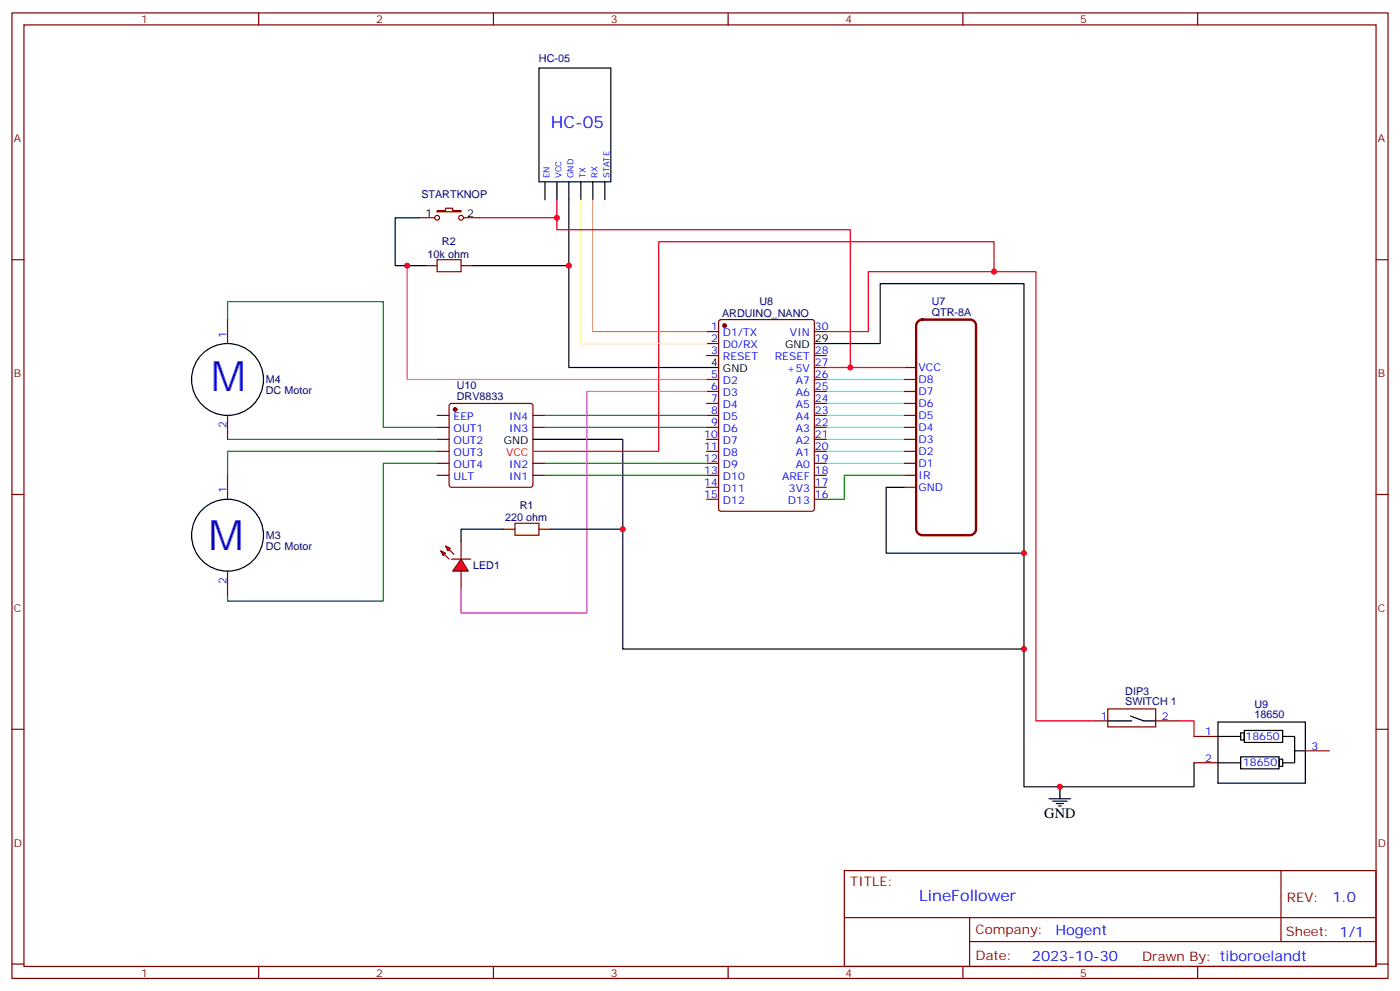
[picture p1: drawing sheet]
<svg xmlns="http://www.w3.org/2000/svg" width="412mm" height="292mm" viewBox="0 0 412 292" stroke-linecap="round" stroke-linejoin="round" font-family="sans-serif">
<g fill="none" stroke="#870000" stroke-width=".35">
<path d="M3.5 3.8h405.4v284.3h-405.4zM7.1 7.3h398.2v277.3h-398.2zM76.2 3.8v3.5M145.3 3.8v3.5M214.5 3.8v3.5M283.6 3.8v3.5M352.8 3.8v3.5M3.5 76.5h3.6M405.3 76.5h3.6M67 94.1v7.1M208.1 97.6h3.6M211.9 94.3l.5-.2h26.8l.6 .5 .1 55.3-.5 .6-27 .1-.7-.5v-55.3z"/>
<path d="M239.9 97.6h3.5M132.5 119l.5-.2h23.3l.5 .2 .2 .5v23.3l-.2 .5-.5 .2h-23.3l-.5-.2-.2-.5v-23.3zM208.1 118.8h3.6M208.1 115.3h3.6M208.1 111.8h3.6M208.1 101.2h3.6M208.1 104.7h3.6M239.9 118.8h3.5M239.9 115.3h3.5M239.9 111.8h3.5M239.9 108.2h3.5M239.9 104.7h3.5"/>
<path d="M266.3 118.8h3.6M266.3 115.3h3.6M266.3 111.8h3.6M266.3 108.2h3.6M67 122.3v7.1M67 140v7M128.8 136.5h3.5M128.8 132.9h3.5M128.8 129.4h3.5M128.8 125.9h3.5M128.8 122.3h3.5M128.8 140h3.5"/>
<path d="M157 136.5h3.5M157 125.9h3.5M157 122.3h3.5M157 140h3.5M208.1 136.5h3.6M208.1 132.9h3.6M208.1 129.4h3.6M208.1 125.9h3.6M208.1 122.3h3.6M208.1 140h3.6M239.9 136.5h3.5M239.9 132.9h3.5"/>
<path d="M239.9 129.4h3.5M239.9 125.9h3.5M239.9 122.3h3.5M239.9 140h3.5M266.3 136.5h3.6M266.3 132.9h3.6M266.3 129.4h3.6M266.3 125.9h3.6M266.3 122.3h3.6M266.3 140h3.6M3.5 145.6h3.6M208.1 143.5h3.6"/>
<path d="M208.1 147h3.6M239.9 143.5h3.5M239.9 147h3.5M266.3 143.5h3.6M405.3 145.6h3.6M67 168.2v7.1M3.5 214.8h3.6M322.8 212.3h3.5M326.3 208.8h14.1v5.3h-14.1zM340.4 212.3h7.1M351.7 216.9h7.1M405.3 214.8h3.6"/>
<path d="M351.7 224.6h7.1M384.5 221.1h7.1M248.7 256.4h156.6v28.2h-156.6zM377.3 256.4v20.9M248.7 270.2h156.5M285.6 277.3h119.6M285.6 270.2v14.2M3.5 283.9h3.6M76.2 284.6v3.5M145.3 284.6v3.5M214.5 284.6v3.5M283.6 284.6v3.5"/>
<path d="M352.8 284.6v3.5M405.3 283.9h3.6"/>
</g>
<path d="M243.4 118.8h22.9M243.4 115.3h22.9M243.4 111.8h22.9M243.4 136.5h22.9M243.4 132.9h22.9M243.4 129.4h22.9M243.4 125.9h22.9M243.4 122.3h22.9" fill="none" stroke="#0ff" stroke-width=".35"/>
<g fill="none" stroke="#000" stroke-width=".35">
<path d="M208.1 108.2h3.6M239.9 101.2h19.4v-17.7h42.3v148.2h50.1v-7.1M157 129.4h26.4v61.7h118.2M266.3 143.5h-5.2v19.4h40.5M326.3 212.3h7.1M333 210.9l3.9 1.4h3.5M358.8 212.7h25.7v17.9h-25.7zM358.8 216.8l.1 .1M359.1 216.9h6.4M365.5 215.8h1v2.1h-1zM366.5 215.1h11.3v3.6h-11.3zM377.8 216.9h3.6v7.7h-3.6"/>
<path d="M309 235.2h6.4M310.1 235.9h4.2M311.1 236.6h2.2M311.9 237.3h.7M312.2 231.7v3.5M358.8 224.6h6.7M365.5 222.9h11.3v3.5h-11.3zM376.8 223.6h1v2.1h-1zM381.4 220.8v.3h3.1"/>
<circle cx="67" cy="111.8" r="10.6"/>
<circle cx="67" cy="157.6" r="10.6"/>
</g>
<path d="M270.5 94.6l1.1-.5h14.2a1.76 1.76 0 0 1 1.7 1.8v60a1.89 1.89 0 0 1-1.7 1.7h-14.2a1.89 1.89 0 0 1-1.7-1.7v-60z" fill="none" stroke="#870000" stroke-width=".71"/>
<g fill="#870000" stroke="#870000" stroke-width=".35">
<circle cx="213.4" cy="95.9" r=".53"/>
<circle cx="134.1" cy="120.6" r=".53"/>
</g>
<path d="M243.4 97.6h12.4v-17.6h49.4v132.3h17.6M292.8 80v-8.8h-98.8v61.7h-37M243.4 108.2h22.9M347.5 212.3h4.2v4.6" fill="none" stroke="#f00" stroke-width=".35"/>
<path d="M67 94.1v-5.3h45.9v37.1h15.9M67 129.4h61.8M128.8 136.5h-15.9v40.5h-45.9v-1.7M128.8 132.9h-61.8v7.1M160.5 140h47.6M160.5 136.5h47.6M160.5 122.3h47.6M160.5 125.9h47.6" fill="none" stroke="#008700" stroke-width=".35"/>
<g fill="#c33" stroke="#000" stroke-width=".35">
<path d="M178.2 53.6v5.2z"/>
<path d="M174.6 53.6v5.2z"/>
<path d="M171.1 53.6v5.2z"/>
<path d="M167.6 53.6v5.2z"/>
<path d="M164 53.6v5.2z"/>
<path d="M160.5 53.6v5.2z"/>
</g>
<path d="M158.7 20h21.2v33.6h-21.2zM167.6 58.8v49.4h40.5" fill="none" stroke="#000" stroke-width=".35"/>
<path d="M266.3 140h-17.6v7h-5.3" fill="none" stroke="#0f0" stroke-width=".35"/>
<path d="M174.6 58.8v38.8h33.5" fill="none" stroke="#f90" stroke-width=".35"/>
<path d="M171.1 58.8v42.4h37" fill="none" stroke="#ff3" stroke-width=".35"/>
<path d="M164 58.8v8.9h86.5v40.5" fill="none" stroke="#f00" stroke-width=".35"/>
<path d="M151.7 154.1h7v3.5h-7z" fill="none" stroke="#a10000" stroke-width=".35"/>
<path d="M148.2 155.9h3.5M158.7 155.9h3.6" fill="none" stroke="#870000" stroke-width=".35"/>
<g fill="#f00" stroke="#870000" stroke-width=".35">
<path d="M135.8 164.7l2.1 3.5h-4.6z"/>
<path d="M133 164.7h5.6z"/>
</g>
<g fill="#870000" stroke="#870000" stroke-width=".35">
<path d="M130.9 163.3l1.4 1.4z"/>
<path d="M132.3 161.9l1.4 1.4z"/>
</g>
<g fill="#f00" stroke="#870000" stroke-width=".35">
<path d="M129.8 162.2l1.4 .7-.7 .7z"/>
<path d="M131.2 160.8l1.4 .7-.7 .7z"/>
</g>
<g fill="none" stroke="#870000" stroke-width=".35">
<path d="M123.5 64.1h4.6M125.2 78.2h3.6M128.8 62h2.4v-.7h2.1v.7h2.5v.4h-7zM135.8 78.2h3.5M136.5 64.1h4.6M135.8 159.4v5.3M135.8 168.2v5.3"/>
<circle cx="128.8" cy="64.1" r=".71"/>
<circle cx="135.8" cy="64.1" r=".71"/>
</g>
<path d="M128.8 76.5h7v3.5h-7z" fill="none" stroke="#a10000" stroke-width=".35"/>
<path d="M123.5 64.1h-7.1v14.1h8.8M139.3 78.2h28.3M148.2 155.9h-12.4v3.5M162.3 155.9h21.1" fill="none" stroke="#000" stroke-width=".35"/>
<path d="M141.1 64.1h22.9" fill="none" stroke="#f00" stroke-width=".35"/>
<path d="M119.9 78.2v33.6h88.2" fill="none" stroke="#c3c" stroke-width=".35"/>
<path d="M208.1 115.3h-35.2v65.3h-37.1v-7.1" fill="none" stroke="#f0f" stroke-width=".35"/>
<g fill="#c00">
<circle cx="301.6" cy="162.9" r=".88"/>
<circle cx="312.2" cy="231.7" r=".88"/>
<circle cx="301.6" cy="191.1" r=".88"/>
<circle cx="292.8" cy="80" r=".88"/>
<circle cx="250.5" cy="108.2" r=".88"/>
<circle cx="167.6" cy="78.2" r=".88"/>
<circle cx="164" cy="64.1" r=".88"/>
<circle cx="119.9" cy="78.2" r=".88"/>
<circle cx="183.4" cy="155.9" r=".88"/>
</g>
<g font-size="12.3" fill="#00f">
<text x="62.1" y="115.3">M</text>
<text x="61.4" y="161.9">M</text>
</g>
<text font-size="4.9" fill="#00f" x="162.3" y="37.7">HC-05</text>
<text font-size="4.6" fill="#00f" x="270.8" y="265.4">LineFollower</text>
<text font-size="4.2" x="307.6" y="240.9">GND</text>
<g font-size="4.2" fill="#00f">
<text x="392.5" y="265.7">1.0</text>
<text x="310.9" y="275.2">Hogent</text>
<text x="304" y="283">2023-10-30</text>
</g>
<g font-size="3.9" fill="#800">
<text x="250.5" y="261">TITLE:</text>
<text x="379.1" y="265.7">REV:</text>
<text x="287.4" y="275.2">Company:</text>
<text x="378.7" y="275.8">Sheet: 1/1</text>
<text x="287.4" y="282.9">Date:</text>
<text x="336.4" y="282.9">Drawn By: tiboroelandt</text>
</g>
<g font-size="3.2" fill="#800">
<text x="41.6" y="6.8">1</text>
<text x="110.8" y="6.8">2</text>
<text x="179.9" y="6.8">3</text>
<text x="249.1" y="6.8">4</text>
<text x="318.2" y="6.8">5</text>
<text x="4.1" y="41.9">A</text>
<text x="405.9" y="41.9">A</text>
<text x="4.1" y="111.1">B</text>
<text x="405.9" y="111.1">B</text>
<text x="4.1" y="180.2">C</text>
<text x="405.9" y="180.2">C</text>
<text x="4.1" y="249.3">D</text>
<text x="405.9" y="249.3">D</text>
<text x="41.6" y="287.6">1</text>
<text x="110.8" y="287.6">2</text>
<text x="179.9" y="287.6">3</text>
<text x="249.1" y="287.6">4</text>
<text x="318.2" y="287.6">5</text>
</g>
<g font-size="3.2" fill="#000080">
<text x="158.7" y="18.3">HC-05</text>
<text x="124.1" y="58.2">STARTKNOP</text>
<text x="126" y="75.9">10k ohm</text>
<text x="130.2" y="72.2">R2</text>
<text x="223.7" y="89.8">U8</text>
<text x="274.5" y="89.9">U7</text>
<text x="212.7" y="93.4">ARDUINO_NANO</text>
<text x="274.5" y="93.1">QTR-8A</text>
<text x="78.3" y="112.9">M4</text>
<text x="78.3" y="116.1">DC Motor</text>
<text x="134.6" y="117.9">DRV8833</text>
<text x="134.6" y="114.7">U10</text>
<text x="153.1" y="149.8">R1</text>
<text x="148.8" y="153.5">220 ohm</text>
<text x="78.3" y="161.9">DC Motor</text>
<text x="78.3" y="158.8">M3</text>
<text x="139.3" y="167.6">LED1</text>
<text x="331.5" y="207.7">SWITCH 1</text>
<text x="331.5" y="204.6">DIP3</text>
<text x="369.5" y="208.4">U9</text>
<text x="369.5" y="211.6">18650</text>
</g>
<g font-size="3.2">
<text x="125.3" y="63.8">1</text>
<text x="137.6" y="63.8">2</text>
<text x="240.1" y="100.8">29</text>
<text x="209.5" y="107.9">4</text>
<text x="231.3" y="102.6">GND</text>
<text x="213" y="109.6">GND</text>
<text x="148.4" y="130.8">GND</text>
</g>
<g font-size="3.2" fill="#00f">
<text x="66.7" y="99.4" transform="rotate(-90 66.7 99.4)">1</text>
<text x="209.5" y="97.3">1</text>
<text x="209.5" y="100.8">2</text>
<text x="213" y="99.1">D1/TX</text>
<text x="232.7" y="99.1">VIN</text>
<text x="240.1" y="97.3">30</text>
<text x="209.5" y="104.4">3</text>
<text x="213" y="102.6">D0/RX</text>
<text x="213" y="106.1">RESET</text>
<text x="228.2" y="106.1">RESET</text>
<text x="240.1" y="107.9">27</text>
<text x="240.1" y="104.4">28</text>
<text x="209.5" y="111.4">5</text>
<text x="213" y="113.2">D2</text>
<text x="231.8" y="109.6">+5V</text>
<text x="234.4" y="113.2">A7</text>
<text x="240.1" y="111.4">26</text>
<text x="270.6" y="112.8">D8</text>
<text x="270.6" y="109.3">VCC</text>
<text x="209.5" y="114.9">6</text>
<text x="209.5" y="118.5">7</text>
<text x="213" y="116.7">D3</text>
<text x="234.4" y="116.7">A6</text>
<text x="240.1" y="118.5">24</text>
<text x="240.1" y="114.9">25</text>
<text x="270.6" y="119.9">D6</text>
<text x="270.6" y="116.3">D7</text>
<text x="133.6" y="123.8">EEP</text>
<text x="150" y="123.8">IN4</text>
<text x="209.5" y="122">8</text>
<text x="209.5" y="125.5">9</text>
<text x="213" y="120.2">D4</text>
<text x="213" y="123.8">D5</text>
<text x="234.4" y="123.8">A4</text>
<text x="234.4" y="120.2">A5</text>
<text x="240.1" y="125.5">22</text>
<text x="240.1" y="122">23</text>
<text x="270.6" y="123.4">D5</text>
<text x="66.7" y="126.1" transform="rotate(-90 66.7 126.1)">2</text>
<text x="133.6" y="127.3">OUT1</text>
<text x="133.6" y="130.8">OUT2</text>
<text x="150" y="127.3">IN3</text>
<text x="207.5" y="129">10</text>
<text x="213" y="127.3">D6</text>
<text x="213" y="130.8">D7</text>
<text x="234.4" y="130.8">A2</text>
<text x="234.4" y="127.3">A3</text>
<text x="240.1" y="129">21</text>
<text x="270.6" y="130.5">D3</text>
<text x="270.6" y="126.9">D4</text>
<text x="133.6" y="134.3">OUT3</text>
<text x="133.6" y="137.9">OUT4</text>
<text x="150" y="137.9">IN2</text>
<text x="207.5" y="132.6">11</text>
<text x="207.5" y="136.1">12</text>
<text x="213" y="134.3">D8</text>
<text x="213" y="137.9">D9</text>
<text x="234.4" y="137.9">A0</text>
<text x="234.4" y="134.3">A1</text>
<text x="240.1" y="136.1">19</text>
<text x="240.1" y="132.6">20</text>
<text x="270.6" y="137.5">D1</text>
<text x="270.6" y="134">D2</text>
<text x="133.6" y="141.4">ULT</text>
<text x="150" y="141.4">IN1</text>
<text x="207.5" y="139.6">13</text>
<text x="207.5" y="143.2">14</text>
<text x="213" y="141.4">D10</text>
<text x="230.4" y="141.4">AREF</text>
<text x="240.1" y="143.2">17</text>
<text x="240.1" y="139.6">18</text>
<text x="270.6" y="141">IR</text>
<text x="66.7" y="145.3" transform="rotate(-90 66.7 145.3)">1</text>
<text x="207.5" y="146.7">15</text>
<text x="213" y="144.9">D11</text>
<text x="213" y="148.4">D12</text>
<text x="232.1" y="148.4">D13</text>
<text x="232.4" y="144.9">3V3</text>
<text x="240.1" y="146.7">16</text>
<text x="270.6" y="144.6">GND</text>
<text x="66.7" y="172" transform="rotate(-90 66.7 172)">2</text>
<text x="324.3" y="211.9">1</text>
<text x="342.2" y="211.9">2</text>
<text x="355" y="216.5">1</text>
<text x="366.9" y="217.9">18650</text>
<text x="386.3" y="220.8">3</text>
<text x="355" y="224.3">2</text>
<text x="366.2" y="225.7">18650</text>
</g>
<text font-size="3.2" fill="#f00" x="149.1" y="134.3">VCC</text>
<g font-size="2.5" fill="#00f">
<text x="161.9" y="52.5" transform="rotate(-90 161.9 52.5)">EN</text>
<text x="165.4" y="52.5" transform="rotate(-90 165.4 52.5)">VCC</text>
<text x="169" y="52.5" transform="rotate(-90 169 52.5)">GND</text>
<text x="172.5" y="52.5" transform="rotate(-90 172.5 52.5)">TX</text>
<text x="176" y="52.5" transform="rotate(-90 176 52.5)">RX</text>
<text x="179.5" y="52.5" transform="rotate(-90 179.5 52.5)">STATE</text>
</g>
</svg>
